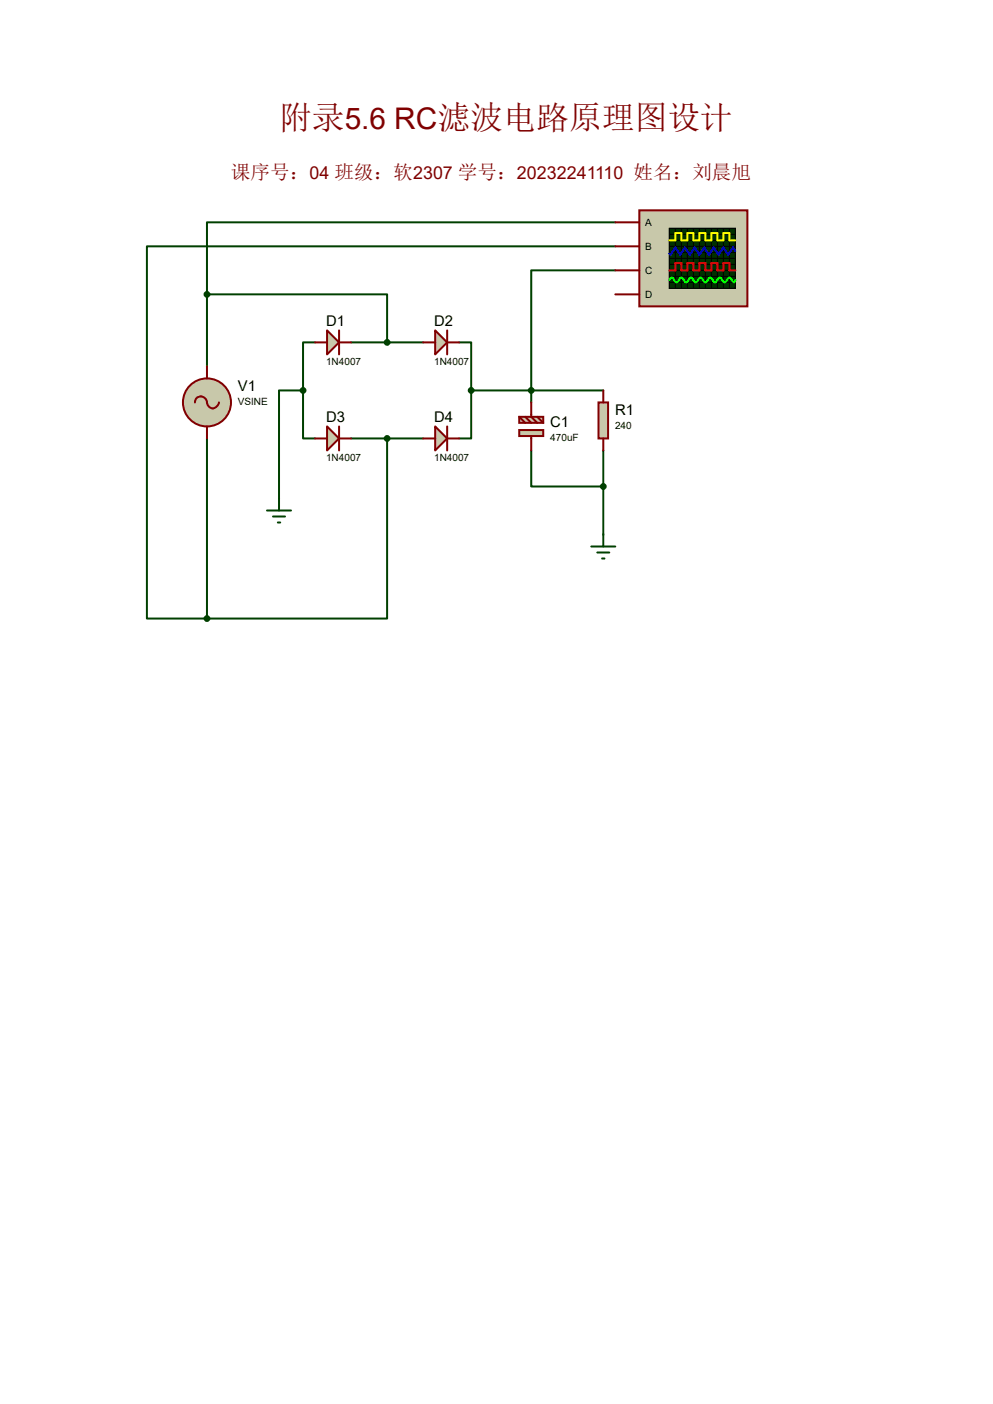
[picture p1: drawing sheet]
<svg xmlns="http://www.w3.org/2000/svg" width="210mm" height="297mm" viewBox="0 0 210 297" stroke-linecap="round" stroke-linejoin="round" font-family="sans-serif">
<g fill="none" stroke="#004000" stroke-width=".42">
<path d="M130.1 47h-86.3v15.3M130.1 52.1h-99v78.8h12.7M130.1 57.2h-17.7v27.9M43.8 62.3h38.1v10.1M43.8 62.3v15.2M66.6 72.4h-2.5v10.2M74.3 72.4h15.2M97.1 72.4h2.6v10.2M43.8 92.8v38.1M64.1 82.6v10.2h2.5M64.1 82.6h-5.1v22.9M74.3 92.8h15.2"/>
<path d="M81.9 92.8v38.1h-38.1M99.7 82.6v10.2h-2.6M99.7 82.6h27.9M112.4 95.3v7.6h15.2M127.6 95.3v17.8"/>
</g>
<circle cx="43.8" cy="85.1" r="5.1" fill="#c8c8aa" stroke="#800000" stroke-width=".42"/>
<path d="M43.8 77.5v2.6M41.2 85.1a1.32 1.32 0 0 1 1.5-1.2 1.32 1.32 0 0 1 1.1 1.6 1.26 1.26 0 0 0 1.4 .9 1.26 1.26 0 0 0 1.1-1.3M43.8 90.2v2.6" fill="none" stroke="#800000" stroke-width=".42"/>
<path d="M69.2 69.9l2.5 2.5-2.5 2.6z" fill="#c8c8aa" stroke="#800000" stroke-width=".42"/>
<path d="M66.6 72.4h2.6M71.7 69.9v5.1M71.7 72.4h2.6" fill="none" stroke="#800000" stroke-width=".42"/>
<path d="M92 69.9l2.6 2.5-2.6 2.6z" fill="#c8c8aa" stroke="#800000" stroke-width=".42"/>
<path d="M89.5 72.4h2.5M94.6 69.9v5.1M94.6 72.4h2.5" fill="none" stroke="#800000" stroke-width=".42"/>
<path d="M69.2 90.2l2.5 2.6-2.5 2.5z" fill="#c8c8aa" stroke="#800000" stroke-width=".42"/>
<path d="M66.6 92.8h2.6M71.7 90.2v5.1M71.7 92.8h2.6" fill="none" stroke="#800000" stroke-width=".42"/>
<path d="M92 90.2l2.6 2.6-2.6 2.5z" fill="#c8c8aa" stroke="#800000" stroke-width=".42"/>
<path d="M89.5 92.8h2.5M94.6 90.2v5.1M94.6 92.8h2.5" fill="none" stroke="#800000" stroke-width=".42"/>
<g fill="#004000" stroke="#004000" stroke-width=".42">
<circle cx="81.9" cy="72.4" r=".51"/>
<circle cx="81.9" cy="92.8" r=".51"/>
<circle cx="64.1" cy="82.6" r=".51"/>
</g>
<path d="M56.5 108h5.1M57.7 109.3h2.6M58.8 110.5h.5M59 105.5v2.5" fill="none" stroke="#004000" stroke-width=".42"/>
<path d="M126.6 85.1h2v7.7h-2z" fill="#c8c8aa" stroke="#800000" stroke-width=".42"/>
<path d="M127.6 82.6v2.5M127.6 92.8v2.5" fill="none" stroke="#800000" stroke-width=".42"/>
<g fill="#c8c8aa" stroke="#800000" stroke-width=".42">
<path d="M109.8 91h5.1v1.2h-5.1z"/>
<path d="M109.8 88.2h5.1v1.3h-5.1z"/>
</g>
<path d="M109.8 88.2l1.3 1.3M111.1 88.2l1.3 1.3M112.4 85.1v3.1l1.2 1.3M112.4 92.2v3.1M113.6 88.2l1.3 1.3" fill="none" stroke="#800000" stroke-width=".42"/>
<path d="M125.1 115.6h5M126.3 116.9h2.6M127.3 118.2h.5M127.6 113.1v2.5" fill="none" stroke="#004000" stroke-width=".42"/>
<g fill="#004000" stroke="#004000" stroke-width=".42">
<circle cx="99.7" cy="82.6" r=".51"/>
<circle cx="112.4" cy="82.6" r=".51"/>
<circle cx="127.6" cy="102.9" r=".51"/>
</g>
<path d="M135.2 44.5h22.9v20.3h-22.9z" fill="#c8c8aa" stroke="#800000" stroke-width=".42"/>
<path d="M141.6 48.3h13.9v12.7h-13.9z" fill="#003000" stroke="#000" stroke-width=".25"/>
<g fill="none" stroke="#000" stroke-width=".21">
<path d="M141.6 52.1h14M141.6 49.6h14M141.6 50.8h14M141.6 53.4h14M141.6 55.9h14M141.6 57.2h14M141.6 58.5h14M141.6 59.7h14M141.6 54.7h14M142.8 48.3l.1 12.7M144.1 48.3v12.7M145.4 48.3v12.7"/>
<path d="M146.6 48.3l.1 12.7M147.9 48.3l.1 12.7M149.2 48.3v12.7M150.5 48.3v12.7M151.7 48.3l.1 12.7M153 48.3v12.7M154.3 48.3v12.7"/>
</g>
<path d="M141.6 50.8h1.2v-1.5h1.3v1.5h1.3v-1.5h1.2v1.5h1.3v-1.5h1.3v1.5h1.3v-1.5h1.2v1.5h1.3v-1.5h1.3v1.5h1.2" fill="none" stroke="#ff0" stroke-width=".42"/>
<path d="M141.6 57.2h1.2v-1.5h1.3v1.5h1.3v-1.5h1.2v1.5h1.3v-1.5h1.3v1.5h1.3v-1.5h1.2v1.5h1.3v-1.5h1.3v1.5h1.2" fill="none" stroke="#f00" stroke-width=".42"/>
<path d="M155.5 53.1l-.5-.7-1 1.5-1-1.5-1 1.5-1-1.5-1.1 1.5-1-1.5-1 1.5-1-1.5-1 1.5-1-1.5-1.1 1.5-1-1.5-1 1.5-.2-.3" fill="none" stroke="#00f" stroke-width=".42"/>
<path d="M141.6 59.2l.5-.5 1 1 1-1 1 1 1-1 1.1 1 1-1 1 1 1-1 1 1 1-1 1 1 1.1-1 1 1 .2-.5" fill="none" stroke="#0f0" stroke-width=".42"/>
<path d="M130.1 47h5.1M130.1 52.1h5.1M130.1 57.2h5.1M130.1 62.3h5.1" fill="none" stroke="#800000" stroke-width=".42"/>
<g fill="#004000" stroke="#004000" stroke-width=".42">
<circle cx="43.8" cy="62.3" r=".51"/>
<circle cx="43.8" cy="130.9" r=".51"/>
</g>
<text font-size="6.9" fill="#800000" x="59" y="27.3">附录5.6 RC滤波电路原理图设计</text>
<text font-size="4.1" fill="#800000" x="48.9" y="37.8">课序号：04 班级：软2307 学号：20232241110 姓名：刘晨旭</text>
<g font-size="3.1">
<text x="69" y="69">D1</text>
<text x="91.8" y="69">D2</text>
<text x="50.3" y="82.7">V1</text>
<text x="69" y="89.3">D3</text>
<text x="91.8" y="89.3">D4</text>
<text x="130.1" y="87.8">R1</text>
<text x="116.4" y="90.3">C1</text>
</g>
<g font-size="2.1">
<text x="136.5" y="47.8">A</text>
<text x="136.5" y="52.9">B</text>
<text x="136.5" y="58">C</text>
<text x="136.5" y="63">D</text>
<text x="69" y="77.1">1N4007</text>
<text x="91.8" y="77.1">1N4007</text>
<text x="50.3" y="85.6">VSINE</text>
<text x="116.4" y="93.2">470uF</text>
<text x="130.1" y="90.7">240</text>
<text x="69" y="97.5">1N4007</text>
<text x="91.8" y="97.5">1N4007</text>
</g>
</svg>
